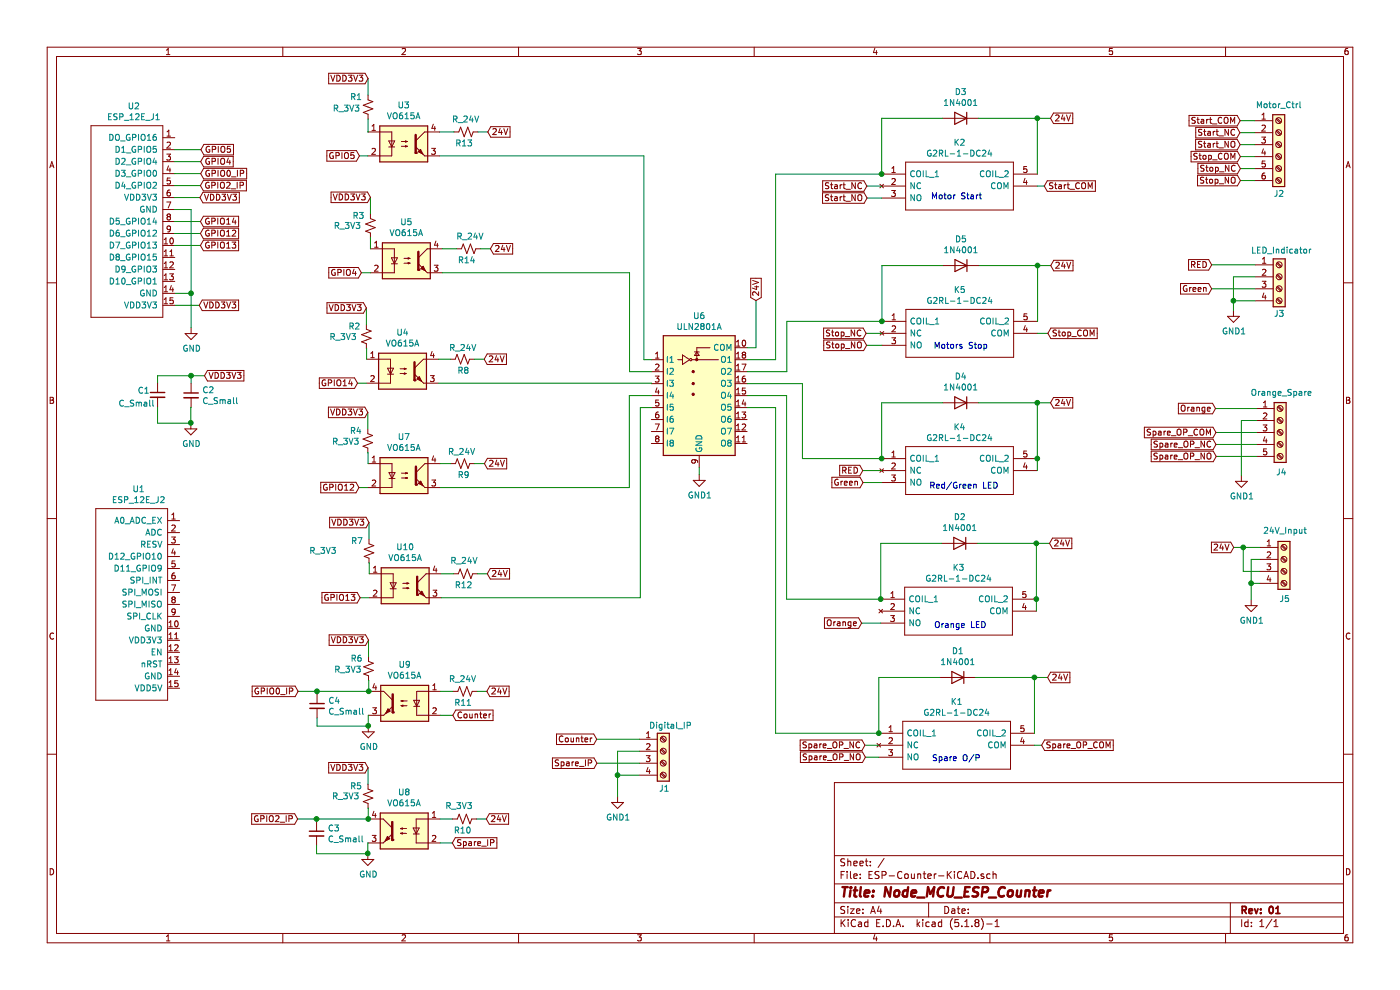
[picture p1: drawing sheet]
EESchema Schematic File Version 4
EELAYER 30 0
EELAYER END
$Descr A4 11693 8268
encoding utf-8
Sheet 1 1
Title "Node_MCU_ESP_Counter"
Date ""
Rev "01"
Comp ""
Comment1 ""
Comment2 ""
Comment3 ""
Comment4 ""
$EndDescr
$Comp
L ESP_Counter_library:ESP_12E_J1 U2
U 1 1
P 960 2400
F 0 "U2" H 1118 3915 50  0000 C CNN
F 1 "ESP_12E_J1" H 1118 3824 50  0000 C CNN
F 2 "" H 960 2400 50  0001 C CNN
F 3 "" H 960 2400 50  0001 C CNN
	1    960  2400
	1    0    0    -1  
$EndComp
$Comp
L ESP_Counter_library:ESP_12E_J2 U1
U 1 1
P 150 5848
F 0 "U1" H 1158 7613 50  0000 C CNN
F 1 "ESP_12E_J2" H 1158 7522 50  0000 C CNN
F 2 "" H 1050 5798 50  0001 C CNN
F 3 "" H 1050 5798 50  0001 C CNN
	1    150  5848
	1    0    0    -1  
$EndComp
$Comp
L Isolator:VO615A U3
U 1 1
P 3372 1202
F 0 "U3" H 3372 1527 50  0000 C CNN
F 1 "VO615A" H 3372 1436 50  0000 C CNN
F 2 "" H 3372 1202 50  0001 C CNN
F 3 "http://www.vishay.com/docs/81753/vo615a.pdf" H 3372 1202 50  0001 C CNN
	1    3372 1202
	1    0    0    -1  
$EndComp
$Comp
L Transistor_Array:ULN2801A U6
U 1 1
P 5840 3204
F 0 "U6" H 5840 3771 50  0000 C CNN
F 1 "ULN2801A" H 5840 3680 50  0000 C CNN
F 2 "" H 5890 2554 50  0001 L CNN
F 3 "http://www.promelec.ru/pdf/1536.pdf" H 5940 3004 50  0001 C CNN
	1    5840 3204
	1    0    0    -1  
$EndComp
Wire Wire Line
	1670 1650 1460 1650
$Comp
L Device:R_Small_US R1
U 1 1
P 3074 894
F 0 "R1" H 2922 980 50  0000 L CNN
F 1 "R_3V3" H 2778 884 50  0000 L CNN
F 2 "" H 3074 894 50  0001 C CNN
F 3 "~" H 3074 894 50  0001 C CNN
	1    3074 894 
	1    0    0    -1  
$EndComp
Wire Wire Line
	3074 794  3074 656 
$Comp
L Isolator:VO615A U5
U 1 1
P 3394 2178
F 0 "U5" H 3394 2503 50  0000 C CNN
F 1 "VO615A" H 3394 2412 50  0000 C CNN
F 2 "" H 3394 2178 50  0001 C CNN
F 3 "http://www.vishay.com/docs/81753/vo615a.pdf" H 3394 2178 50  0001 C CNN
	1    3394 2178
	1    0    0    -1  
$EndComp
$Comp
L Device:R_Small_US R3
U 1 1
P 3094 1886
F 0 "R3" H 2942 1972 50  0000 L CNN
F 1 "R_3V3" H 2786 1888 50  0000 L CNN
F 2 "" H 3094 1886 50  0001 C CNN
F 3 "~" H 3094 1886 50  0001 C CNN
	1    3094 1886
	1    0    0    -1  
$EndComp
Wire Wire Line
	3094 1786 3094 1648
$Comp
L Isolator:VO615A U4
U 1 1
P 3362 3100
F 0 "U4" H 3362 3425 50  0000 C CNN
F 1 "VO615A" H 3362 3334 50  0000 C CNN
F 2 "" H 3362 3100 50  0001 C CNN
F 3 "http://www.vishay.com/docs/81753/vo615a.pdf" H 3362 3100 50  0001 C CNN
	1    3362 3100
	1    0    0    -1  
$EndComp
$Comp
L Device:R_Small_US R2
U 1 1
P 3060 2810
F 0 "R2" H 2908 2896 50  0000 L CNN
F 1 "R_3V3" H 2750 2808 50  0000 L CNN
F 2 "" H 3060 2810 50  0001 C CNN
F 3 "~" H 3060 2810 50  0001 C CNN
	1    3060 2810
	1    0    0    -1  
$EndComp
Wire Wire Line
	3060 2710 3060 2572
$Comp
L power:GND #PWR0101
U 1 1
P 1596 2736
F 0 "#PWR0101" H 1596 2486 50  0001 C CNN
F 1 "GND" H 1601 2563 50  0000 C CNN
F 2 "" H 1596 2736 50  0001 C CNN
F 3 "" H 1596 2736 50  0001 C CNN
	1    1596 2736
	1    0    0    -1  
$EndComp
Wire Wire Line
	1460 2450 1596 2450
Wire Wire Line
	1460 1750 1596 1750
Wire Wire Line
	1596 1750 1596 2450
Connection ~ 1596 2450
Wire Wire Line
	1596 2450 1596 2736
Wire Wire Line
	1460 2550 1664 2550
Text GLabel 1678 1250 2    50   Input ~ 0
GPIO5
Wire Wire Line
	1460 1250 1678 1250
Text GLabel 1670 1650 2    50   Input ~ 0
VDD3V3
Text GLabel 1664 2550 2    50   Input ~ 0
VDD3V3
Text GLabel 3074 656  0    50   Input ~ 0
VDD3V3
Text GLabel 3094 1648 0    50   Input ~ 0
VDD3V3
Text GLabel 3060 2572 0    50   Input ~ 0
VDD3V3
Text GLabel 1676 1350 2    50   Input ~ 0
GPIO4
Wire Wire Line
	1460 1350 1676 1350
Text GLabel 1676 1450 2    50   Input ~ 0
GPIO0_IP
Wire Wire Line
	1460 1450 1676 1450
Text GLabel 1674 1550 2    50   Input ~ 0
GPIO2_IP
Wire Wire Line
	1460 1550 1674 1550
Text GLabel 1674 1850 2    50   Input ~ 0
GPIO14
Wire Wire Line
	1460 1850 1674 1850
Text GLabel 1674 1950 2    50   Input ~ 0
GPIO12
Wire Wire Line
	1460 1950 1674 1950
Text GLabel 1674 2050 2    50   Input ~ 0
GPIO13
Wire Wire Line
	1460 2050 1674 2050
Text GLabel 3002 1302 0    50   Input ~ 0
GPIO5
Wire Wire Line
	3002 1302 3072 1302
Wire Wire Line
	3094 2078 3094 1986
Wire Wire Line
	3062 3000 3062 2910
Wire Wire Line
	3062 2910 3060 2910
Text GLabel 3018 2278 0    50   Input ~ 0
GPIO4
Wire Wire Line
	3018 2278 3094 2278
Text GLabel 2986 3200 0    50   Input ~ 0
GPIO14
Wire Wire Line
	2986 3200 3062 3200
$Comp
L Isolator:VO615A U7
U 1 1
P 3374 3972
F 0 "U7" H 3374 4297 50  0000 C CNN
F 1 "VO615A" H 3374 4206 50  0000 C CNN
F 2 "" H 3374 3972 50  0001 C CNN
F 3 "http://www.vishay.com/docs/81753/vo615a.pdf" H 3374 3972 50  0001 C CNN
	1    3374 3972
	1    0    0    -1  
$EndComp
$Comp
L Device:R_Small_US R4
U 1 1
P 3072 3682
F 0 "R4" H 2920 3768 50  0000 L CNN
F 1 "R_3V3" H 2772 3678 50  0000 L CNN
F 2 "" H 3072 3682 50  0001 C CNN
F 3 "~" H 3072 3682 50  0001 C CNN
	1    3072 3682
	1    0    0    -1  
$EndComp
Wire Wire Line
	3072 3582 3072 3444
Text GLabel 3072 3444 0    50   Input ~ 0
VDD3V3
Wire Wire Line
	3074 3872 3074 3782
Wire Wire Line
	3074 3782 3072 3782
Text GLabel 2998 4072 0    50   Input ~ 0
GPIO12
Wire Wire Line
	2998 4072 3074 4072
Wire Wire Line
	3074 994  3074 1102
Wire Wire Line
	3074 1102 3072 1102
$Comp
L Isolator:VO615A U10
U 1 1
P 3384 4892
F 0 "U10" H 3384 5217 50  0000 C CNN
F 1 "VO615A" H 3384 5126 50  0000 C CNN
F 2 "" H 3384 4892 50  0001 C CNN
F 3 "http://www.vishay.com/docs/81753/vo615a.pdf" H 3384 4892 50  0001 C CNN
	1    3384 4892
	1    0    0    -1  
$EndComp
$Comp
L Device:R_Small_US R7
U 1 1
P 3082 4602
F 0 "R7" H 2930 4688 50  0000 L CNN
F 1 "R_3V3" H 2582 4606 50  0000 L CNN
F 2 "" H 3082 4602 50  0001 C CNN
F 3 "~" H 3082 4602 50  0001 C CNN
	1    3082 4602
	1    0    0    -1  
$EndComp
Wire Wire Line
	3082 4502 3082 4364
Text GLabel 3082 4364 0    50   Input ~ 0
VDD3V3
Wire Wire Line
	3084 4792 3084 4702
Wire Wire Line
	3084 4702 3082 4702
Text GLabel 3008 4992 0    50   Input ~ 0
GPIO13
Wire Wire Line
	3008 4992 3084 4992
Text GLabel 4074 1102 2    50   Input ~ 0
24V
$Comp
L Device:R_Small_US R13
U 1 1
P 3892 1102
F 0 "R13" V 3794 1042 50  0000 L CNN
F 1 "R_24V" V 3994 988 50  0000 L CNN
F 2 "" H 3892 1102 50  0001 C CNN
F 3 "~" H 3892 1102 50  0001 C CNN
	1    3892 1102
	0    -1   -1   0   
$EndComp
Wire Wire Line
	4076 1102 3992 1102
Text GLabel 4096 2078 2    50   Input ~ 0
24V
$Comp
L Device:R_Small_US R14
U 1 1
P 3914 2078
F 0 "R14" V 3816 2018 50  0000 L CNN
F 1 "R_24V" V 4014 1950 50  0000 L CNN
F 2 "" H 3914 2078 50  0001 C CNN
F 3 "~" H 3914 2078 50  0001 C CNN
	1    3914 2078
	0    -1   -1   0   
$EndComp
Wire Wire Line
	4098 2078 4014 2078
Text GLabel 4044 3000 2    50   Input ~ 0
24V
$Comp
L Device:R_Small_US R8
U 1 1
P 3862 3000
F 0 "R8" V 3764 2940 50  0000 L CNN
F 1 "R_24V" V 3954 2880 50  0000 L CNN
F 2 "" H 3862 3000 50  0001 C CNN
F 3 "~" H 3862 3000 50  0001 C CNN
	1    3862 3000
	0    -1   -1   0   
$EndComp
Wire Wire Line
	4046 3000 3962 3000
Text GLabel 4046 3872 2    50   Input ~ 0
24V
$Comp
L Device:R_Small_US R9
U 1 1
P 3864 3872
F 0 "R9" V 3766 3812 50  0000 L CNN
F 1 "R_24V" V 3960 3764 50  0000 L CNN
F 2 "" H 3864 3872 50  0001 C CNN
F 3 "~" H 3864 3872 50  0001 C CNN
	1    3864 3872
	0    -1   -1   0   
$EndComp
Wire Wire Line
	4048 3872 3964 3872
Text GLabel 4070 4792 2    50   Input ~ 0
24V
$Comp
L Device:R_Small_US R12
U 1 1
P 3888 4792
F 0 "R12" V 3790 4732 50  0000 L CNN
F 1 "R_24V" V 3994 4688 50  0000 L CNN
F 2 "" H 3888 4792 50  0001 C CNN
F 3 "~" H 3888 4792 50  0001 C CNN
	1    3888 4792
	0    -1   -1   0   
$EndComp
Wire Wire Line
	4072 4792 3988 4792
Wire Wire Line
	3672 1102 3792 1102
Wire Wire Line
	3694 2078 3814 2078
Wire Wire Line
	3662 3000 3762 3000
Wire Wire Line
	3674 3872 3764 3872
Wire Wire Line
	3684 4792 3788 4792
Wire Wire Line
	3672 1302 5378 1302
Wire Wire Line
	5378 1302 5378 3004
Wire Wire Line
	5378 3004 5440 3004
Wire Wire Line
	3694 2278 5258 2278
Wire Wire Line
	5258 2278 5258 3104
Wire Wire Line
	5258 3104 5440 3104
Wire Wire Line
	5440 3200 5440 3204
Wire Wire Line
	3662 3200 5440 3200
Wire Wire Line
	3674 4072 5256 4072
Wire Wire Line
	5256 4072 5256 3304
Wire Wire Line
	5256 3304 5440 3304
Wire Wire Line
	3684 4992 5348 4992
Wire Wire Line
	5348 4992 5348 3404
Wire Wire Line
	5348 3404 5440 3404
$Comp
L power:GND1 #PWR05
U 1 1
P 5840 3962
F 0 "#PWR05" H 5840 3712 50  0001 C CNN
F 1 "GND1" H 5845 3789 50  0000 C CNN
F 2 "" H 5840 3962 50  0001 C CNN
F 3 "" H 5840 3962 50  0001 C CNN
	1    5840 3962
	1    0    0    -1  
$EndComp
Wire Wire Line
	5840 3904 5840 3962
Text GLabel 8774 988  2    50   Input ~ 0
24V
Wire Wire Line
	8664 988  8774 988 
Wire Wire Line
	8664 988  8664 1454
$Comp
L Diode:1N4001 D3
U 1 1
P 8024 988
F 0 "D3" H 8024 771 50  0000 C CNN
F 1 "1N4001" H 8024 862 50  0000 C CNN
F 2 "Diode_THT:D_DO-41_SOD81_P10.16mm_Horizontal" H 8024 813 50  0001 C CNN
F 3 "http://www.vishay.com/docs/88503/1n4001.pdf" H 8024 988 50  0001 C CNN
	1    8024 988 
	-1   0    0    1   
$EndComp
Wire Wire Line
	8664 988  8174 988 
Connection ~ 8664 988 
Wire Wire Line
	7364 1454 7364 988 
Wire Wire Line
	7364 988  7874 988 
$Comp
L SamacSys_Parts:G2RL-1-DC24 K5
U 1 1
P 7366 2684
F 0 "K5" H 8016 2949 50  0000 C CNN
F 1 "G2RL-1-DC24" H 8016 2858 50  0000 C CNN
F 2 "SamacSys_Parts:G2RL14" H 8516 2784 50  0001 L CNN
F 3 "https://omronfs.omron.com/en_US/ecb/products/pdf/en-g2rl.pdf" H 8516 2684 50  0001 L CNN
F 4 "General Purpose Relays SPDT 24VDC Class F Flux Protect GP Type" H 8516 2584 50  0001 L CNN "Description"
F 5 "" H 8516 2484 50  0001 L CNN "Height"
F 6 "Omron Electronics" H 8516 2384 50  0001 L CNN "Manufacturer_Name"
F 7 "G2RL-1-DC24" H 8516 2284 50  0001 L CNN "Manufacturer_Part_Number"
F 8 "653-G2RL-1-DC24" H 8516 2184 50  0001 L CNN "Mouser Part Number"
F 9 "https://www.mouser.co.uk/ProductDetail/Omron-Electronics/G2RL-1-DC24/?qs=0w99tykdtPLbx%2Foa5LSTqg%3D%3D" H 8516 2084 50  0001 L CNN "Mouser Price/Stock"
F 10 "" H 8516 1984 50  0001 L CNN "Arrow Part Number"
F 11 "" H 8516 1884 50  0001 L CNN "Arrow Price/Stock"
	1    7366 2684
	1    0    0    -1  
$EndComp
Text GLabel 8776 2218 2    50   Input ~ 0
24V
Wire Wire Line
	8666 2218 8776 2218
Wire Wire Line
	8666 2218 8666 2684
$Comp
L Diode:1N4001 D5
U 1 1
P 8026 2218
F 0 "D5" H 8026 2001 50  0000 C CNN
F 1 "1N4001" H 8026 2092 50  0000 C CNN
F 2 "Diode_THT:D_DO-41_SOD81_P10.16mm_Horizontal" H 8026 2043 50  0001 C CNN
F 3 "http://www.vishay.com/docs/88503/1n4001.pdf" H 8026 2218 50  0001 C CNN
	1    8026 2218
	-1   0    0    1   
$EndComp
Wire Wire Line
	8666 2218 8176 2218
Connection ~ 8666 2218
Wire Wire Line
	7366 2684 7366 2218
Wire Wire Line
	7366 2218 7876 2218
$Comp
L SamacSys_Parts:G2RL-1-DC24 K4
U 1 1
P 7364 3830
F 0 "K4" H 8014 4095 50  0000 C CNN
F 1 "G2RL-1-DC24" H 8014 4004 50  0000 C CNN
F 2 "SamacSys_Parts:G2RL14" H 8514 3930 50  0001 L CNN
F 3 "https://omronfs.omron.com/en_US/ecb/products/pdf/en-g2rl.pdf" H 8514 3830 50  0001 L CNN
F 4 "General Purpose Relays SPDT 24VDC Class F Flux Protect GP Type" H 8514 3730 50  0001 L CNN "Description"
F 5 "" H 8514 3630 50  0001 L CNN "Height"
F 6 "Omron Electronics" H 8514 3530 50  0001 L CNN "Manufacturer_Name"
F 7 "G2RL-1-DC24" H 8514 3430 50  0001 L CNN "Manufacturer_Part_Number"
F 8 "653-G2RL-1-DC24" H 8514 3330 50  0001 L CNN "Mouser Part Number"
F 9 "https://www.mouser.co.uk/ProductDetail/Omron-Electronics/G2RL-1-DC24/?qs=0w99tykdtPLbx%2Foa5LSTqg%3D%3D" H 8514 3230 50  0001 L CNN "Mouser Price/Stock"
F 10 "" H 8514 3130 50  0001 L CNN "Arrow Part Number"
F 11 "" H 8514 3030 50  0001 L CNN "Arrow Price/Stock"
	1    7364 3830
	1    0    0    -1  
$EndComp
Text GLabel 8774 3364 2    50   Input ~ 0
24V
Wire Wire Line
	8664 3364 8774 3364
Wire Wire Line
	8664 3364 8664 3830
$Comp
L Diode:1N4001 D4
U 1 1
P 8024 3364
F 0 "D4" H 8024 3147 50  0000 C CNN
F 1 "1N4001" H 8024 3238 50  0000 C CNN
F 2 "Diode_THT:D_DO-41_SOD81_P10.16mm_Horizontal" H 8024 3189 50  0001 C CNN
F 3 "http://www.vishay.com/docs/88503/1n4001.pdf" H 8024 3364 50  0001 C CNN
	1    8024 3364
	-1   0    0    1   
$EndComp
Wire Wire Line
	8664 3364 8174 3364
Connection ~ 8664 3364
Wire Wire Line
	7364 3830 7364 3364
Wire Wire Line
	7364 3364 7874 3364
$Comp
L SamacSys_Parts:G2RL-1-DC24 K3
U 1 1
P 7356 5004
F 0 "K3" H 8006 5269 50  0000 C CNN
F 1 "G2RL-1-DC24" H 8006 5178 50  0000 C CNN
F 2 "SamacSys_Parts:G2RL14" H 8506 5104 50  0001 L CNN
F 3 "https://omronfs.omron.com/en_US/ecb/products/pdf/en-g2rl.pdf" H 8506 5004 50  0001 L CNN
F 4 "General Purpose Relays SPDT 24VDC Class F Flux Protect GP Type" H 8506 4904 50  0001 L CNN "Description"
F 5 "" H 8506 4804 50  0001 L CNN "Height"
F 6 "Omron Electronics" H 8506 4704 50  0001 L CNN "Manufacturer_Name"
F 7 "G2RL-1-DC24" H 8506 4604 50  0001 L CNN "Manufacturer_Part_Number"
F 8 "653-G2RL-1-DC24" H 8506 4504 50  0001 L CNN "Mouser Part Number"
F 9 "https://www.mouser.co.uk/ProductDetail/Omron-Electronics/G2RL-1-DC24/?qs=0w99tykdtPLbx%2Foa5LSTqg%3D%3D" H 8506 4404 50  0001 L CNN "Mouser Price/Stock"
F 10 "" H 8506 4304 50  0001 L CNN "Arrow Part Number"
F 11 "" H 8506 4204 50  0001 L CNN "Arrow Price/Stock"
	1    7356 5004
	1    0    0    -1  
$EndComp
Text GLabel 8766 4538 2    50   Input ~ 0
24V
Wire Wire Line
	8656 4538 8766 4538
Wire Wire Line
	8656 4538 8656 5004
$Comp
L Diode:1N4001 D2
U 1 1
P 8016 4538
F 0 "D2" H 8016 4321 50  0000 C CNN
F 1 "1N4001" H 8016 4412 50  0000 C CNN
F 2 "Diode_THT:D_DO-41_SOD81_P10.16mm_Horizontal" H 8016 4363 50  0001 C CNN
F 3 "http://www.vishay.com/docs/88503/1n4001.pdf" H 8016 4538 50  0001 C CNN
	1    8016 4538
	-1   0    0    1   
$EndComp
Wire Wire Line
	8656 4538 8166 4538
Connection ~ 8656 4538
Wire Wire Line
	7356 5004 7356 4538
Wire Wire Line
	7356 4538 7866 4538
$Comp
L SamacSys_Parts:G2RL-1-DC24 K1
U 1 1
P 7340 6124
F 0 "K1" H 7990 6389 50  0000 C CNN
F 1 "G2RL-1-DC24" H 7990 6298 50  0000 C CNN
F 2 "SamacSys_Parts:G2RL14" H 8490 6224 50  0001 L CNN
F 3 "https://omronfs.omron.com/en_US/ecb/products/pdf/en-g2rl.pdf" H 8490 6124 50  0001 L CNN
F 4 "General Purpose Relays SPDT 24VDC Class F Flux Protect GP Type" H 8490 6024 50  0001 L CNN "Description"
F 5 "" H 8490 5924 50  0001 L CNN "Height"
F 6 "Omron Electronics" H 8490 5824 50  0001 L CNN "Manufacturer_Name"
F 7 "G2RL-1-DC24" H 8490 5724 50  0001 L CNN "Manufacturer_Part_Number"
F 8 "653-G2RL-1-DC24" H 8490 5624 50  0001 L CNN "Mouser Part Number"
F 9 "https://www.mouser.co.uk/ProductDetail/Omron-Electronics/G2RL-1-DC24/?qs=0w99tykdtPLbx%2Foa5LSTqg%3D%3D" H 8490 5524 50  0001 L CNN "Mouser Price/Stock"
F 10 "" H 8490 5424 50  0001 L CNN "Arrow Part Number"
F 11 "" H 8490 5324 50  0001 L CNN "Arrow Price/Stock"
	1    7340 6124
	1    0    0    -1  
$EndComp
Text GLabel 8750 5658 2    50   Input ~ 0
24V
Wire Wire Line
	8640 5658 8750 5658
Wire Wire Line
	8640 5658 8640 6124
$Comp
L Diode:1N4001 D1
U 1 1
P 8000 5658
F 0 "D1" H 8000 5441 50  0000 C CNN
F 1 "1N4001" H 8000 5532 50  0000 C CNN
F 2 "Diode_THT:D_DO-41_SOD81_P10.16mm_Horizontal" H 8000 5483 50  0001 C CNN
F 3 "http://www.vishay.com/docs/88503/1n4001.pdf" H 8000 5658 50  0001 C CNN
	1    8000 5658
	-1   0    0    1   
$EndComp
Wire Wire Line
	8640 5658 8150 5658
Connection ~ 8640 5658
Wire Wire Line
	7340 6124 7340 5658
Wire Wire Line
	7340 5658 7850 5658
Text GLabel 6314 2510 1    50   Input ~ 0
24V
Wire Wire Line
	6240 2904 6314 2904
Wire Wire Line
	6314 2904 6314 2510
Wire Wire Line
	6240 3004 6478 3004
Wire Wire Line
	6478 3004 6478 1454
Wire Wire Line
	6240 3104 6572 3104
Wire Wire Line
	6572 3104 6572 2684
Wire Wire Line
	6572 2684 7366 2684
Connection ~ 7366 2684
Wire Wire Line
	6240 3204 6702 3204
Wire Wire Line
	6702 3204 6702 3830
Wire Wire Line
	6702 3830 7364 3830
Connection ~ 7364 3830
Wire Wire Line
	6240 3304 6570 3304
Wire Wire Line
	6570 3304 6570 5004
Wire Wire Line
	6570 5004 7356 5004
Connection ~ 7356 5004
Wire Wire Line
	6240 3404 6478 3404
Wire Wire Line
	6478 3404 6478 6124
Wire Wire Line
	6478 6124 7340 6124
Connection ~ 7340 6124
Text Notes 7774 1674 0    50   ~ 0
Motor Start
Text Notes 7796 2922 0    50   ~ 0
Motors Stop
Text Notes 7760 4090 0    50   ~ 0
Red/Green LED
Text Notes 7800 5254 0    50   ~ 0
Orange LED
Text Notes 7782 6366 0    50   ~ 0
Spare O/P
Wire Wire Line
	8664 3830 8664 3930
Connection ~ 8664 3830
Wire Wire Line
	8656 5004 8656 5104
Connection ~ 8656 5004
Text GLabel 1708 3138 2    50   Input ~ 0
VDD3V3
$Comp
L Device:C_Small C2
U 1 1
P 1596 3302
F 0 "C2" H 1688 3348 50  0000 L CNN
F 1 "C_Small" H 1688 3257 50  0000 L CNN
F 2 "" H 1596 3302 50  0001 C CNN
F 3 "~" H 1596 3302 50  0001 C CNN
	1    1596 3302
	1    0    0    -1  
$EndComp
$Comp
L power:GND #PWR01
U 1 1
P 1594 3532
F 0 "#PWR01" H 1594 3282 50  0001 C CNN
F 1 "GND" H 1599 3359 50  0000 C CNN
F 2 "" H 1594 3532 50  0001 C CNN
F 3 "" H 1594 3532 50  0001 C CNN
	1    1594 3532
	1    0    0    -1  
$EndComp
Wire Wire Line
	1708 3138 1596 3138
Wire Wire Line
	1596 3138 1596 3202
Wire Wire Line
	1594 3532 1594 3402
Wire Wire Line
	1594 3402 1596 3402
$Comp
L Device:C_Small C1
U 1 1
P 1316 3298
F 0 "C1" H 1148 3336 50  0000 L CNN
F 1 "C_Small" H 988 3228 50  0000 L CNN
F 2 "" H 1316 3298 50  0001 C CNN
F 3 "~" H 1316 3298 50  0001 C CNN
	1    1316 3298
	1    0    0    -1  
$EndComp
Wire Wire Line
	1316 3198 1316 3138
Wire Wire Line
	1316 3138 1596 3138
Connection ~ 1596 3138
Wire Wire Line
	1316 3398 1316 3534
Wire Wire Line
	1316 3534 1594 3534
Wire Wire Line
	1594 3534 1594 3532
Connection ~ 1594 3532
$Comp
L Connector:Screw_Terminal_01x06 J2
U 1 1
P 10680 1208
F 0 "J2" H 10636 800 50  0000 L CNN
F 1 "Motor_Ctrl" H 10488 1540 50  0000 L CNN
F 2 "" H 10680 1208 50  0001 C CNN
F 3 "~" H 10680 1208 50  0001 C CNN
	1    10680 1208
	1    0    0    -1  
$EndComp
Text GLabel 8722 1554 2    50   Input ~ 0
Start_COM
Connection ~ 7364 1454
Wire Wire Line
	6478 1454 7364 1454
$Comp
L SamacSys_Parts:G2RL-1-DC24 K2
U 1 1
P 7364 1454
F 0 "K2" H 8014 1719 50  0000 C CNN
F 1 "G2RL-1-DC24" H 8014 1628 50  0000 C CNN
F 2 "SamacSys_Parts:G2RL14" H 8514 1554 50  0001 L CNN
F 3 "https://omronfs.omron.com/en_US/ecb/products/pdf/en-g2rl.pdf" H 8514 1454 50  0001 L CNN
F 4 "General Purpose Relays SPDT 24VDC Class F Flux Protect GP Type" H 8514 1354 50  0001 L CNN "Description"
F 5 "" H 8514 1254 50  0001 L CNN "Height"
F 6 "Omron Electronics" H 8514 1154 50  0001 L CNN "Manufacturer_Name"
F 7 "G2RL-1-DC24" H 8514 1054 50  0001 L CNN "Manufacturer_Part_Number"
F 8 "653-G2RL-1-DC24" H 8514 954 50  0001 L CNN "Mouser Part Number"
F 9 "https://www.mouser.co.uk/ProductDetail/Omron-Electronics/G2RL-1-DC24/?qs=0w99tykdtPLbx%2Foa5LSTqg%3D%3D" H 8514 854 50  0001 L CNN "Mouser Price/Stock"
F 10 "" H 8514 754 50  0001 L CNN "Arrow Part Number"
F 11 "" H 8514 654 50  0001 L CNN "Arrow Price/Stock"
	1    7364 1454
	1    0    0    -1  
$EndComp
Wire Wire Line
	8664 1554 8722 1554
Text GLabel 7240 1554 0    50   Input ~ 0
Start_NC
Wire Wire Line
	7240 1554 7364 1554
Text GLabel 7242 1654 0    50   Input ~ 0
Start_NO
Wire Wire Line
	7242 1654 7364 1654
Text GLabel 8752 2784 2    50   Input ~ 0
Stop_COM
Wire Wire Line
	8666 2784 8752 2784
Text GLabel 7234 2784 0    50   Input ~ 0
Stop_NC
Wire Wire Line
	7234 2784 7366 2784
Text GLabel 7238 2884 0    50   Input ~ 0
Stop_NO
Wire Wire Line
	7238 2884 7366 2884
Text GLabel 10358 1008 0    50   Input ~ 0
Start_COM
Wire Wire Line
	10358 1008 10480 1008
Text GLabel 10356 1108 0    50   Input ~ 0
Start_NC
Wire Wire Line
	10356 1108 10480 1108
Text GLabel 10358 1208 0    50   Input ~ 0
Start_NO
Wire Wire Line
	10358 1208 10480 1208
Text GLabel 10360 1308 0    50   Input ~ 0
Stop_COM
Wire Wire Line
	10360 1308 10480 1308
Text GLabel 10360 1408 0    50   Input ~ 0
Stop_NC
Wire Wire Line
	10360 1408 10480 1408
Text GLabel 10360 1508 0    50   Input ~ 0
Stop_NO
Wire Wire Line
	10360 1508 10480 1508
$Comp
L Connector:Screw_Terminal_01x04 J3
U 1 1
P 10684 2312
F 0 "J3" H 10638 2006 50  0000 L CNN
F 1 "LED_Indicator" H 10448 2534 50  0000 L CNN
F 2 "" H 10684 2312 50  0001 C CNN
F 3 "~" H 10684 2312 50  0001 C CNN
	1    10684 2312
	1    0    0    -1  
$EndComp
Text GLabel 7206 3930 0    50   Input ~ 0
RED
Wire Wire Line
	7206 3930 7364 3930
Text GLabel 7208 4030 0    50   Input ~ 0
Green
Wire Wire Line
	7208 4030 7364 4030
$Comp
L power:GND1 #PWR06
U 1 1
P 10302 2592
F 0 "#PWR06" H 10302 2342 50  0001 C CNN
F 1 "GND1" H 10307 2419 50  0000 C CNN
F 2 "" H 10302 2592 50  0001 C CNN
F 3 "" H 10302 2592 50  0001 C CNN
	1    10302 2592
	1    0    0    -1  
$EndComp
Wire Wire Line
	10484 2512 10302 2512
Wire Wire Line
	10302 2512 10302 2592
Wire Wire Line
	10302 2512 10302 2312
Wire Wire Line
	10302 2312 10484 2312
Connection ~ 10302 2512
Text GLabel 10120 2212 0    50   Input ~ 0
RED
Wire Wire Line
	10120 2212 10484 2212
Text GLabel 10120 2412 0    50   Input ~ 0
Green
Wire Wire Line
	10120 2412 10484 2412
$Comp
L Connector:Screw_Terminal_01x05 J4
U 1 1
P 10692 3612
F 0 "J4" H 10656 3282 50  0000 L CNN
F 1 "Orange_Spare" H 10444 3946 50  0000 L CNN
F 2 "" H 10692 3612 50  0001 C CNN
F 3 "~" H 10692 3612 50  0001 C CNN
	1    10692 3612
	1    0    0    -1  
$EndComp
Text GLabel 7196 5204 0    50   Input ~ 0
Orange
Wire Wire Line
	7196 5204 7356 5204
Text GLabel 8700 6224 2    50   Input ~ 0
Spare_OP_COM
Wire Wire Line
	8640 6224 8700 6224
Text GLabel 7224 6224 0    50   Input ~ 0
Spare_OP_NC
Wire Wire Line
	7224 6224 7340 6224
Text GLabel 7228 6324 0    50   Input ~ 0
Spare_OP_NO
Wire Wire Line
	7228 6324 7340 6324
Text GLabel 10152 3412 0    50   Input ~ 0
Orange
$Comp
L power:GND1 #PWR07
U 1 1
P 10368 3970
F 0 "#PWR07" H 10368 3720 50  0001 C CNN
F 1 "GND1" H 10373 3797 50  0000 C CNN
F 2 "" H 10368 3970 50  0001 C CNN
F 3 "" H 10368 3970 50  0001 C CNN
	1    10368 3970
	1    0    0    -1  
$EndComp
Wire Wire Line
	10492 3512 10368 3512
Wire Wire Line
	10368 3512 10368 3970
Wire Wire Line
	10152 3412 10492 3412
Text GLabel 10156 3612 0    50   Input ~ 0
Spare_OP_COM
Wire Wire Line
	10156 3612 10492 3612
Text GLabel 10156 3712 0    50   Input ~ 0
Spare_OP_NC
Wire Wire Line
	10156 3712 10492 3712
Text GLabel 10158 3812 0    50   Input ~ 0
Spare_OP_NO
Wire Wire Line
	10158 3812 10492 3812
$Comp
L Connector:Screw_Terminal_01x04 J5
U 1 1
P 10724 4672
F 0 "J5" H 10684 4344 50  0000 L CNN
F 1 "24V_Input" H 10548 4914 50  0000 L CNN
F 2 "" H 10724 4672 50  0001 C CNN
F 3 "~" H 10724 4672 50  0001 C CNN
	1    10724 4672
	1    0    0    -1  
$EndComp
Text GLabel 10304 4572 0    50   Input ~ 0
24V
Wire Wire Line
	10304 4572 10384 4572
Wire Wire Line
	10524 4772 10384 4772
Wire Wire Line
	10384 4772 10384 4572
Connection ~ 10384 4572
Wire Wire Line
	10384 4572 10524 4572
$Comp
L power:GND1 #PWR08
U 1 1
P 10450 5008
F 0 "#PWR08" H 10450 4758 50  0001 C CNN
F 1 "GND1" H 10455 4835 50  0000 C CNN
F 2 "" H 10450 5008 50  0001 C CNN
F 3 "" H 10450 5008 50  0001 C CNN
	1    10450 5008
	1    0    0    -1  
$EndComp
Wire Wire Line
	10524 4872 10450 4872
Wire Wire Line
	10450 4872 10450 5008
Wire Wire Line
	10450 4872 10450 4672
Wire Wire Line
	10450 4672 10524 4672
Connection ~ 10450 4872
$Comp
L Isolator:VO615A U9
U 1 1
P 3380 5874
F 0 "U9" H 3380 6199 50  0000 C CNN
F 1 "VO615A" H 3380 6108 50  0000 C CNN
F 2 "" H 3380 5874 50  0001 C CNN
F 3 "http://www.vishay.com/docs/81753/vo615a.pdf" H 3380 5874 50  0001 C CNN
	1    3380 5874
	-1   0    0    -1  
$EndComp
Text GLabel 4066 5774 2    50   Input ~ 0
24V
$Comp
L Device:R_Small_US R11
U 1 1
P 3884 5774
F 0 "R11" V 3786 5714 50  0000 L CNN
F 1 "R_24V" V 3984 5678 50  0000 L CNN
F 2 "" H 3884 5774 50  0001 C CNN
F 3 "~" H 3884 5774 50  0001 C CNN
	1    3884 5774
	0    -1   -1   0   
$EndComp
Wire Wire Line
	4068 5774 3984 5774
Wire Wire Line
	3680 5774 3784 5774
Text GLabel 3782 5974 2    50   Input ~ 0
Counter
Wire Wire Line
	3680 5974 3782 5974
$Comp
L Device:R_Small_US R6
U 1 1
P 3078 5584
F 0 "R6" H 2926 5670 50  0000 L CNN
F 1 "R_3V3" H 2790 5578 50  0000 L CNN
F 2 "" H 3078 5584 50  0001 C CNN
F 3 "~" H 3078 5584 50  0001 C CNN
	1    3078 5584
	1    0    0    -1  
$EndComp
Wire Wire Line
	3078 5484 3078 5346
Text GLabel 3078 5346 0    50   Input ~ 0
VDD3V3
Wire Wire Line
	3080 5774 3080 5684
Wire Wire Line
	3080 5684 3078 5684
Text GLabel 2490 5774 0    50   Input ~ 0
GPIO0_IP
Connection ~ 3080 5774
$Comp
L power:GND #PWR03
U 1 1
P 3076 6062
F 0 "#PWR03" H 3076 5812 50  0001 C CNN
F 1 "GND" H 3081 5889 50  0000 C CNN
F 2 "" H 3076 6062 50  0001 C CNN
F 3 "" H 3076 6062 50  0001 C CNN
	1    3076 6062
	1    0    0    -1  
$EndComp
Wire Wire Line
	3076 5974 3080 5974
Wire Wire Line
	2488 5774 2648 5774
$Comp
L Device:C_Small C4
U 1 1
P 2648 5896
F 0 "C4" H 2740 5942 50  0000 L CNN
F 1 "C_Small" H 2740 5851 50  0000 L CNN
F 2 "" H 2648 5896 50  0001 C CNN
F 3 "~" H 2648 5896 50  0001 C CNN
	1    2648 5896
	1    0    0    -1  
$EndComp
Wire Wire Line
	2648 5774 2648 5796
Connection ~ 2648 5774
Wire Wire Line
	2648 5774 3080 5774
Wire Wire Line
	2648 5996 2648 6064
Wire Wire Line
	2648 6064 3076 6064
Wire Wire Line
	3076 5974 3076 6062
Connection ~ 3076 6062
Wire Wire Line
	3076 6062 3076 6064
$Comp
L Isolator:VO615A U8
U 1 1
P 3376 6940
F 0 "U8" H 3376 7265 50  0000 C CNN
F 1 "VO615A" H 3376 7174 50  0000 C CNN
F 2 "" H 3376 6940 50  0001 C CNN
F 3 "http://www.vishay.com/docs/81753/vo615a.pdf" H 3376 6940 50  0001 C CNN
	1    3376 6940
	-1   0    0    -1  
$EndComp
Text GLabel 4062 6840 2    50   Input ~ 0
24V
$Comp
L Device:R_Small_US R10
U 1 1
P 3880 6840
F 0 "R10" V 3782 6780 50  0000 L CNN
F 1 "R_3V3" V 3986 6770 50  0000 L CNN
F 2 "" H 3880 6840 50  0001 C CNN
F 3 "~" H 3880 6840 50  0001 C CNN
	1    3880 6840
	0    -1   -1   0   
$EndComp
Wire Wire Line
	4064 6840 3980 6840
Wire Wire Line
	3676 6840 3780 6840
Text GLabel 3778 7040 2    50   Input ~ 0
Spare_IP
Wire Wire Line
	3676 7040 3778 7040
$Comp
L Device:R_Small_US R5
U 1 1
P 3074 6650
F 0 "R5" H 2922 6736 50  0000 L CNN
F 1 "R_3V3" H 2772 6652 50  0000 L CNN
F 2 "" H 3074 6650 50  0001 C CNN
F 3 "~" H 3074 6650 50  0001 C CNN
	1    3074 6650
	1    0    0    -1  
$EndComp
Wire Wire Line
	3074 6550 3074 6412
Text GLabel 3074 6412 0    50   Input ~ 0
VDD3V3
Wire Wire Line
	3076 6840 3076 6750
Wire Wire Line
	3076 6750 3074 6750
Text GLabel 2486 6840 0    50   Input ~ 0
GPIO2_IP
Connection ~ 3076 6840
$Comp
L power:GND #PWR02
U 1 1
P 3072 7128
F 0 "#PWR02" H 3072 6878 50  0001 C CNN
F 1 "GND" H 3077 6955 50  0000 C CNN
F 2 "" H 3072 7128 50  0001 C CNN
F 3 "" H 3072 7128 50  0001 C CNN
	1    3072 7128
	1    0    0    -1  
$EndComp
Wire Wire Line
	3072 7040 3076 7040
Wire Wire Line
	2484 6840 2644 6840
$Comp
L Device:C_Small C3
U 1 1
P 2644 6962
F 0 "C3" H 2736 7008 50  0000 L CNN
F 1 "C_Small" H 2736 6917 50  0000 L CNN
F 2 "" H 2644 6962 50  0001 C CNN
F 3 "~" H 2644 6962 50  0001 C CNN
	1    2644 6962
	1    0    0    -1  
$EndComp
Wire Wire Line
	2644 6840 2644 6862
Connection ~ 2644 6840
Wire Wire Line
	2644 6840 3076 6840
Wire Wire Line
	2644 7062 2644 7130
Wire Wire Line
	2644 7130 3072 7130
Wire Wire Line
	3072 7040 3072 7128
Connection ~ 3072 7128
Wire Wire Line
	3072 7128 3072 7130
$Comp
L Connector:Screw_Terminal_01x04 J1
U 1 1
P 5540 6274
F 0 "J1" H 5502 5964 50  0000 L CNN
F 1 "Digital_IP" H 5420 6490 50  0000 L CNN
F 2 "" H 5540 6274 50  0001 C CNN
F 3 "~" H 5540 6274 50  0001 C CNN
	1    5540 6274
	1    0    0    -1  
$EndComp
Text GLabel 4984 6174 0    50   Input ~ 0
Counter
Text GLabel 4986 6374 0    50   Input ~ 0
Spare_IP
$Comp
L power:GND1 #PWR04
U 1 1
P 5158 6652
F 0 "#PWR04" H 5158 6402 50  0001 C CNN
F 1 "GND1" H 5163 6479 50  0000 C CNN
F 2 "" H 5158 6652 50  0001 C CNN
F 3 "" H 5158 6652 50  0001 C CNN
	1    5158 6652
	1    0    0    -1  
$EndComp
Wire Wire Line
	5340 6174 4984 6174
Wire Wire Line
	4986 6374 5340 6374
Wire Wire Line
	5158 6652 5158 6474
Wire Wire Line
	5158 6274 5340 6274
Wire Wire Line
	5340 6474 5158 6474
Connection ~ 5158 6474
Wire Wire Line
	5158 6474 5158 6274
$EndSCHEMATC
